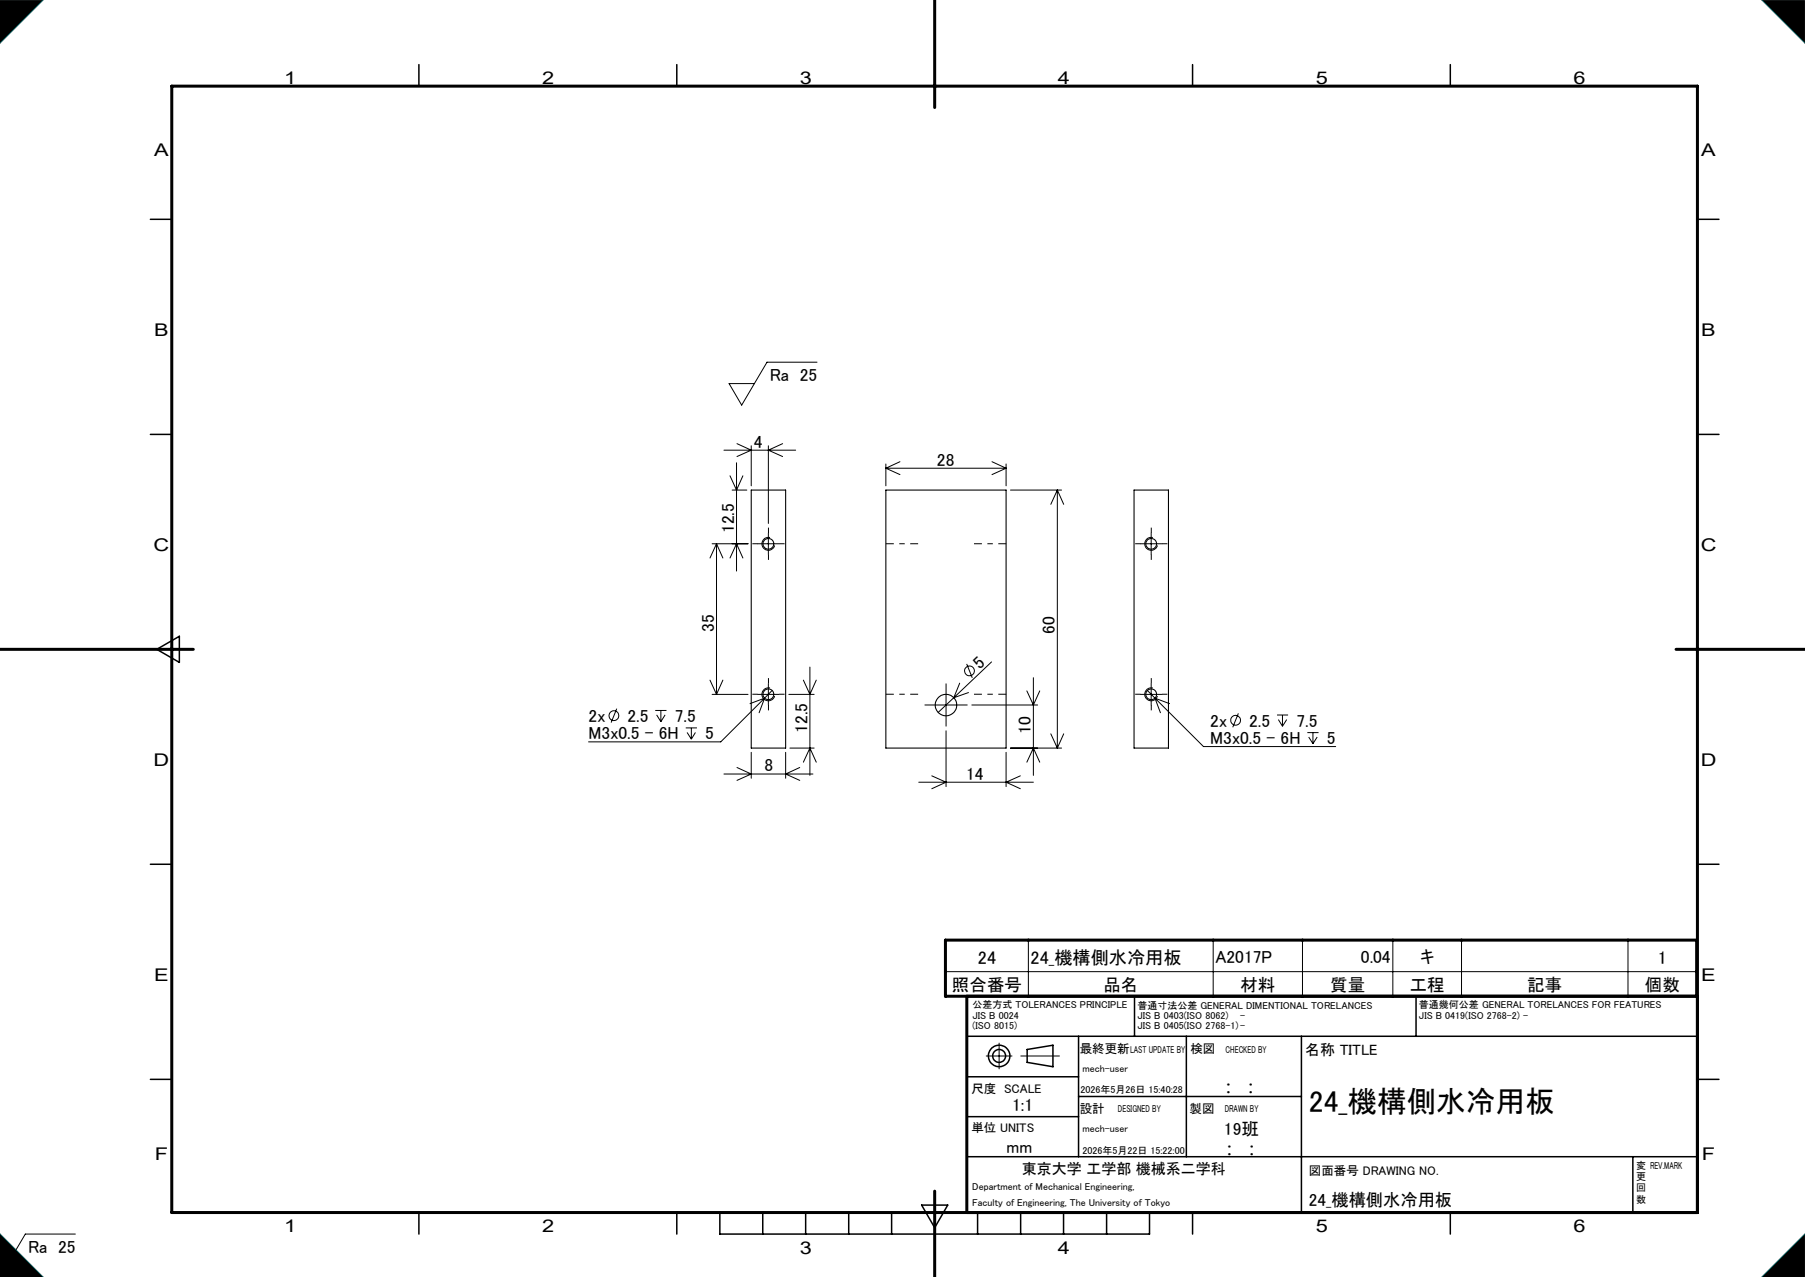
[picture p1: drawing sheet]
<svg xmlns="http://www.w3.org/2000/svg" width="420mm" height="297mm" viewBox="0 0 420 297" stroke-linecap="round" stroke-linejoin="round" font-family="sans-serif">
<g fill="none" stroke="#000" stroke-width=".25">
<path d="M174.8 114h8v60h-8zM206.1 114h28v60h-28zM263.9 114h8v60h-8z"/>
<circle cx="178.8" cy="126.5" r="1.25"/>
<circle cx="267.9" cy="126.5" r="1.25"/>
<circle cx="178.8" cy="161.5" r="1.25"/>
<circle cx="220.1" cy="164" r="2.49"/>
<circle cx="267.9" cy="161.5" r="1.25"/>
</g>
<g fill="none" stroke="#000" stroke-width=".35">
<path d="M97.5 15v5M157.5 15v5M277.5 15v5M337.5 15v5M35 51h5M395 51h5M35 101h5M395 101h5M36.5 151l5.2-3v6.1zM35 201h5M395 201h5M264 231.7v9.3"/>
<path d="M329.5 231.7v9.3M35 251h5M225 241h170M225 250.4h26M225 259.7h26M245 248.1v-5l-6 1v3l6 1M251 241v28M251 255h51.8M276 241v28M302.8 241v41M395 251h5M225 269h170"/>
<path d="M379.9 269v13M97.5 282v5M157.5 282v5M167.5 282v5h100v-5M177.5 282v5M187.5 282v5M197.5 282v5M207.5 282v5M214.5 280.3h6l-3 5.2zM227.5 282v5M237.5 282v5M247.5 282v5"/>
<path d="M257.5 282v5M277.5 282v5M337.5 282v5"/>
<circle cx="232.5" cy="245.6" r="2.5"/>
<circle cx="232.5" cy="245.6" r="1.5"/>
</g>
<g fill="none" stroke="#000" stroke-width=".23">
<path d="M0 0h10l-10 10zM410 0h10v10zM190.1 84.2h-11.6l-5.9 10-2.9-5h5.8M168.5 104.7h16.6M169.9 110.7l1.5 3.3 1.5-3.3M170.4 114h3.4M171.4 107.6v25.2M171.5 103.2l3.3 1.5-3.3 1.5M174.8 103.7v9.3M178.8 103.7v18M182.1 103.2l-3.3 1.5 3.3 1.5M206.1 107.9v5.1"/>
<path d="M206.1 108.9h28M206.1 108.9l3.3 1.5M209.4 107.4l-3.3 1.5M230.8 107.4l3.3 1.5M234.1 107.9v5.1M234.1 108.9l-3.3 1.5M235.1 114h11.9M246 114v60M246 114l1.5 3.3M246 114l-1.5 3.3M165.7 126.5h8.4M166.7 126.5v35"/>
<path d="M166.7 126.5l1.5 3.3M166.7 126.5l-1.5 3.3M169.9 129.8l1.5-3.3 1.5 3.3M176.3 126.5h5M178.8 124v5M179.2 125a1.51 1.51 0 0 0-1.9 1.1 1.51 1.51 0 0 0 1.1 1.8 1.51 1.51 0 0 0 1.8-1M265.4 126.5h5M267.9 124v5M268.3 125a1.51 1.51 0 0 0-1.9 1.1 1.51 1.51 0 0 0 1.1 1.8 1.51 1.51 0 0 0 1.8-1M165.2 158.2l1.5 3.3M168.2 158.2l-1.5 3.3M178.8 159v5"/>
<path d="M186.9 158.2l1.6 3.3 1.4-3.3M188.5 155.1v25.2M223.3 158.9l-1.4 3.4M224.9 154.4l1.3 3.3M230.7 153.9l-8.8 8.4M240.5 157.6v22.7M267.9 159v5M143.5 164.8l-1.3 3.3M152.5 165.2h2.6M152.8 166.3l1 1.5M153.8 165.2v2.6M154.8 166.3l-1 1.5"/>
<path d="M159.6 169.3h2.6M159.9 170.4l1 1.5M160.9 169.3v2.6M161.8 170.4l-.9 1.5M165.7 161.5h8.4M171.5 178.5l3.3 1.5-3.3 1.5M174.8 175v6M176.3 161.5h5M177.9 162.4l-10.2 10.1h-30.8M177.9 162.4l-3.4 1.3M177.9 162.4l-1.3 3.4M179.2 160a1.51 1.51 0 0 0-1.9 1.1 1.51 1.51 0 0 0 1.1 1.8 1.51 1.51 0 0 0 1.8-1"/>
<path d="M179.7 160.6l-1.8 1.8M182.8 175v6M183.6 161.5h5.8M183.8 174h5.6M186.1 178.5l-3.3 1.5 3.3 1.5M186.9 177.3l1.6-3.3 1.4 3.3M217.6 164h5M220.1 161.5v5M220.1 170v12.9M221.9 162.3l-3.6 3.4M225.4 161.1l-3.5 1.2M226.1 164h15.3"/>
<path d="M234.1 175v7.9M235.1 174h11.9M238.9 177.3l1.6-3.3 1.4 3.3M238.9 160.7l1.6 3.3 1.4-3.3M244.5 170.7l1.5 3.3M247.5 170.7l-1.5 3.3M265.4 161.5h5M267 160.6l1.7 1.8M268.3 160a1.51 1.51 0 0 0-1.9 1.1 1.51 1.51 0 0 0 1.1 1.8 1.51 1.51 0 0 0 1.8-1M268.7 162.4l11.3 11.2h30.8M268.7 162.4l1.3 3.4M268.7 162.4l3.4 1.3"/>
<path d="M288.1 165.9l-1.3 3.3M297.1 166.3h2.6M297.5 167.4l.9 1.5M298.4 166.3v2.6M299.4 167.4l-1 1.5M304.2 170.4h2.6M304.5 171.4l1 1.6M305.5 170.4v2.6M306.5 171.4l-1 1.6M168.5 180h20.7M213.8 181.9h26.7M216.8 180.4l3.3 1.5-3.3 1.5"/>
<path d="M237.4 180.4l-3.3 1.5 3.3 1.5M239.3 218.6v13.1M282.3 218.6v13.1M303.1 218.6v13.1M324.1 218.6v13.1M340.1 218.6v13.1M378.8 218.6v13.1M220 226h174.8M229.5 245.6h6M232.5 242.6v6M237.5 245.6h9M0 296.9v.1"/>
<path d="M0 292h2.9M0 287l10 10h-10zM17.5 287h-11.6l-5.9 10M410 297l10-10v10z"/>
<circle cx="225.6" cy="156" r="1.15"/>
<circle cx="142.9" cy="166.5" r="1.15"/>
<circle cx="287.5" cy="167.5" r="1.15"/>
</g>
<path d="M217.5 0v25M40 20h355v262h-355zM0 151h45M390 151h30M225 231.7v50.3M394.8 231.7v-13.1h-174.8v13.1h175M217.5 277v20" fill="none" stroke="#000" stroke-width=".7"/>
<path d="M0 0h10l-10 10zM410 0h10v10zM0 287l10 10h-10zM410 297l10-10v10z" fill="none" stroke="#0ff" stroke-width=".23"/>
<path d="M0 0v10l10-10zM410 0l10 10v-10zM410 297h10v-10zM0 287v10h10z" fill-rule="evenodd" fill="#000"/>
<g fill="none" stroke="#000" stroke-width=".23" stroke-dasharray="30.5 1.3 1.3 1.3" stroke-linecap="butt">
<path d="M176.3 126.5h-1.2M178.8 124v-1.3M178.8 129v1.2M181.3 126.5h1.3M265.4 126.5h-1.3M267.9 124v-1.3M267.9 129v1.2M270.4 126.5h1.2M178.8 159v-1.3M267.9 159v-1.3M176.3 161.5h-1.2M178.8 164v1.2"/>
<path d="M181.3 161.5h1.3M217.6 164h-2.5M220.1 161.5v-2.5M220.1 166.5v2.5M222.6 164h2.5M265.4 161.5h-1.3M267.9 164v1.2M270.4 161.5h1.2"/>
</g>
<path d="M206.1 126.5h7.5M234.1 126.5h-7.5M206.1 161.5h7.5M234.1 161.5h-7.5" fill="none" stroke="#000" stroke-width=".23" stroke-dasharray="30.5 1.3 1.3 1.3" stroke-dashoffset="28.6" stroke-linecap="butt"/>
<text font-size="7" x="304.6" y="258.7">24_機構側水冷用板</text>
<g font-size="4.2">
<text x="227.5" y="224.1">24</text>
<text x="239.8" y="224.1">24_機構側水冷用板</text>
<text x="385.8" y="224.1">1</text>
</g>
<g font-size="4.1">
<text x="66.1" y="19.6">1</text>
<text x="126.1" y="19.6">2</text>
<text x="186.1" y="19.6">3</text>
<text x="246.1" y="19.6">4</text>
<text x="306.1" y="19.6">5</text>
<text x="366.1" y="19.6">6</text>
<text x="35.9" y="36.3">A</text>
<text x="395.9" y="36.3">A</text>
<text x="35.9" y="78.1">B</text>
<text x="395.9" y="78.1">B</text>
<text x="179.1" y="88.6">Ra 25</text>
<text x="175.4" y="104.1">4</text>
<text x="218" y="108.3">28</text>
<text x="170.8" y="124" transform="rotate(-90 170.8 124)">12.5</text>
<text x="35.8" y="128.1">C</text>
<text x="395.8" y="128.1">C</text>
<text x="166.2" y="146.9" transform="rotate(-90 166.2 146.9)">35</text>
<text x="245.5" y="147.4" transform="rotate(-90 245.5 147.4)">60</text>
<text x="228" y="155.8" transform="rotate(-44 228 155.8)">5</text>
<text x="137" y="167.9">2x</text>
<text x="146" y="167.9">2.5</text>
<text x="157" y="167.9">7.5</text>
<text x="137" y="172">M3x0.5 - 6H</text>
<text x="164.1" y="172">5</text>
<text x="187.9" y="170.5" transform="rotate(-90 187.9 170.5)">12.5</text>
<text x="239.9" y="170.7" transform="rotate(-90 239.9 170.7)">10</text>
<text x="281.6" y="169">2x</text>
<text x="281.6" y="173">M3x0.5 - 6H</text>
<text x="290.6" y="169">2.5</text>
<text x="301.7" y="169">7.5</text>
<text x="308.8" y="173">5</text>
<text x="35.8" y="178.1">D</text>
<text x="177.9" y="179.4">8</text>
<text x="395.8" y="178.1">D</text>
<text x="224.8" y="181.3">14</text>
<text x="282.8" y="224">A2017P</text>
<text x="316.7" y="224">0.04</text>
<text x="330.4" y="224">キ</text>
<text x="35.9" y="228.1">E</text>
<text x="221.5" y="230.5">照合番号</text>
<text x="256.7" y="230.5">品名</text>
<text x="288.6" y="230.5">材料</text>
<text x="309.5" y="230.5">質量</text>
<text x="328" y="230.5">工程</text>
<text x="355.4" y="230.5">記事</text>
<text x="382.7" y="230.5">個数</text>
<text x="395.9" y="228.1">E</text>
<text x="285.2" y="254.2">:</text>
<text x="290.4" y="254.2">:</text>
<text x="235.5" y="258.3">1:1</text>
<text x="284.8" y="263.9">19班</text>
<text x="36" y="269.8">F</text>
<text x="234.2" y="268.3">mm</text>
<text x="285.4" y="268.7">:</text>
<text x="290.6" y="268.7">:</text>
<text x="396" y="269.8">F</text>
<text x="304.6" y="280.5">24_機構側水冷用板</text>
<text x="66.1" y="286.6">1</text>
<text x="126.1" y="286.6">2</text>
<text x="306.1" y="286.6">5</text>
<text x="366.1" y="286.6">6</text>
<text x="6.5" y="291.4">Ra 25</text>
<text x="186.1" y="291.6">3</text>
<text x="246.1" y="291.6">4</text>
</g>
<g font-size="3.5">
<text x="303.7" y="245.4">名称 TITLE</text>
<text x="237.7" y="273">東京大学 工学部 機械系二学科</text>
</g>
<g font-size="2.9">
<text x="251.3" y="244.9">最終更新</text>
<text x="277" y="244.9">検図</text>
<text x="226" y="254.1">尺度 SCALE</text>
<text x="226" y="263.2">単位 UNITS</text>
<text x="251.3" y="258.7">設計</text>
<text x="276.8" y="258.8">製図</text>
<text x="304.6" y="273.3">図面番号 DRAWING NO.</text>
</g>
<g font-size="2.3">
<text x="226.3" y="234.5">公差方式 TOLERANCES PRINCIPLE</text>
<text x="226.3" y="236.9">JIS B 0024</text>
<text x="226.3" y="239.3">(ISO 8015)</text>
<text x="264.7" y="234.6">普通寸法公差 GENERAL DIMENTIONAL TORELANCES</text>
<text x="264.7" y="237">JIS B 0403(ISO 8062)</text>
<text x="264.7" y="239.4">JIS B 0405(ISO 2768-1)-</text>
<text x="288.6" y="237">-</text>
<text x="330.2" y="234.5">普通幾何公差 GENERAL TORELANCES FOR FEATURES</text>
<text x="330.2" y="236.9">JIS B 0419(ISO 2768-2) -</text>
<text x="263" y="244.9">LAST UPDATE BY</text>
<text x="285.2" y="244.8">CHECKED BY</text>
<text x="251.9" y="249.4">mech-user</text>
<text x="251.4" y="254.1">2026年5月26日 15:40:28</text>
<text x="251.9" y="263.3">mech-user</text>
<text x="260.1" y="258.7">DESIGNED BY</text>
<text x="285" y="258.7">DRAWN BY</text>
<text x="251.9" y="268.3">2026年5月22日 15:22:00</text>
<text x="380.7" y="274.4">更</text>
<text x="380.7" y="271.8">変 REV.MARK</text>
<text x="226.2" y="280.5">Faculty of Engineering, The University of Tokyo</text>
<text x="226.2" y="276.8">Department of Mechanical Engineering,</text>
<text x="380.7" y="279.7">数</text>
<text x="380.7" y="277.1">回</text>
</g>
</svg>
